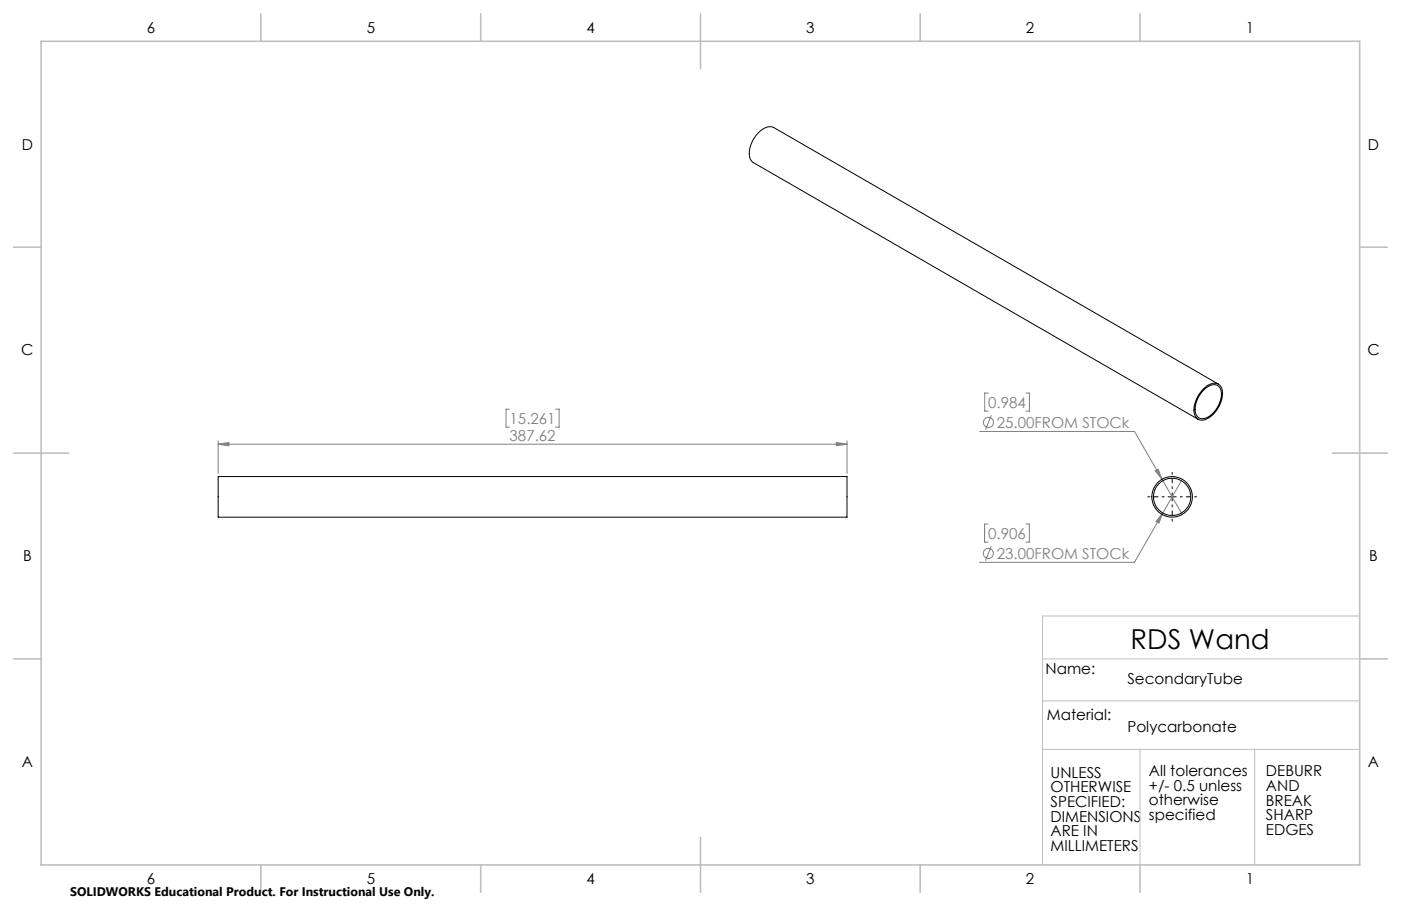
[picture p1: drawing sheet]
<svg xmlns="http://www.w3.org/2000/svg" width="432mm" height="279mm" viewBox="0 0 432 279" stroke-linecap="round" stroke-linejoin="round" font-family="sans-serif">
<g fill="none" stroke="#808080" stroke-width=".31">
<path d="M67.2 137l3.4-.5v1zM67.2 136v10M67.2 137h193.9M157 126.2h-1v5.5h1M171.2 126.2h1.1v5.5h-1.1M257.7 136.5l3.4 .5-3.4 .5zM261.1 136v10M301.9 133.1h47.8l14.7 25.5M304.6 121.2h-1.1v5.6h1.1M305.5 128.1l-1.8 4.4M316.2 121.2h1.1v5.6h-1.1M356.1 145.2l.8-.5 1.2 3.1z"/>
<path d="M358.4 158.2l-1.2 3.1-.9-.5zM364.1 148.2l-14.5 25.2h-47.7M304.6 161.6h-1.1v5.6h1.1M305.5 168.5l-1.8 4.4M316.2 161.6h1.1v5.6h-1.1"/>
<circle cx="304.7" cy="130.3" r="1.55"/>
<circle cx="304.6" cy="170.7" r="1.55"/>
</g>
<path d="M358.8 153.2h-5M361.3 150.7v-5M361.3 155.7v5M363.8 153.2h5" fill="none" stroke="#000" stroke-width=".31" stroke-dasharray="15.2 1.3 1.3 1.3" stroke-dashoffset="14.6"/>
<path d="M360 153.2h2.5M361.3 152v2.5" fill="none" stroke="#000" stroke-width=".31"/>
<path d="M419.1 190h-97.8v76.7M321.3 203.2h97.8M321.3 216.1h97.8M321.3 231.1h97.8M351.4 231.1v35.6M386.7 231.1v35.6" fill="none" stroke="#c0c0c0" stroke-width=".31"/>
<g fill="none" stroke="#c0c0c0" stroke-width=".5">
<path d="M12.7 12.7h406.4v254h-406.4zM80.4 4.2v8.5M148.2 4.2v8.5M215.9 4.2v17M283.6 4.2v8.5M351.4 4.2v8.5M4.2 76.2h8.5M419.1 76.2h8.5M4.2 139.7h17M410.6 139.7h17M4.2 203.2h8.5M419.1 203.2h8.5"/>
<path d="M215.9 258.2v17M80.4 266.7v8.5M148.2 266.7v8.5M283.6 266.7v8.5M351.4 266.7v8.5"/>
</g>
<g fill="#808080">
<path d="M257.7 136.5l3.4 .5-3.4 .5zM67.2 137l3.4-.5v1z"/>
<path d="M356.1 145.2l2 2.6-1.2-3.1zM358.4 158.2l-2.1 2.6 .9 .5z"/>
</g>
<g fill="none" stroke="#000" stroke-width=".31">
<path d="M371.3 119.6a3.3 3.3 0 0 1 4.9-.4 7.5 7.5 0 0 1-1.8 8 4.9 4.9 0 0 1-4.8 2.2 3.7 3.7 0 0 1-1.4-4.6l1.4-3.2zM375.5 118.5l-137-79.2a3.8 3.8 0 0 0-4.3 1.2 9.2 9.2 0 0 0-3.1 8.2l.6 1 .5 .5 137.1 79.1M371 120.3a3.5 3.5 0 0 1 4.5-1.2 5.6 5.6 0 0 1-.4 6.7 5.7 5.7 0 0 1-5.2 3.2 3.3 3.3 0 0 1-1.4-4.3l1-2.4zM67.2 147h193.9v12.5h-193.9z"/>
<circle cx="361.3" cy="153.2" r="6.3"/>
<circle cx="361.3" cy="153.2" r="5.7"/>
</g>
<text font-size="8.5" x="348.5" y="200.2">RDS Wand</text>
<g font-size="4.7">
<text x="45.3" y="10.1">6</text>
<text x="113" y="10.1">5</text>
<text x="180.7" y="10.1">4</text>
<text x="248.5" y="10.1">3</text>
<text x="316.2" y="10.1">2</text>
<text x="383.9" y="10.1">1</text>
<text x="6.7" y="46.1">D</text>
<text x="421.6" y="46.1">D</text>
<text x="6.6" y="109.6">C</text>
<text x="421.5" y="109.6">C</text>
<text x="7.1" y="173.1">B</text>
<text x="422" y="173.1">B</text>
<text x="322.2" y="207.7">Name:</text>
<text x="347.5" y="211.1">SecondaryTube</text>
<text x="322.7" y="221.9">Material:</text>
<text x="347.5" y="225.9">Polycarbonate</text>
<text x="6.7" y="236.6">A</text>
<text x="323.8" y="239.8">UNLESS</text>
<text x="354.1" y="239.3">All tolerances</text>
<text x="390.2" y="239.4">DEBURR</text>
<text x="421.6" y="236.6">A</text>
<text x="323.8" y="244.3">OTHERWISE</text>
<text x="354.1" y="243.9">+/- 0.5 unless</text>
<text x="390.2" y="243.9">AND</text>
<text x="323.8" y="248.8">SPECIFIED:</text>
<text x="354.1" y="248.4">otherwise</text>
<text x="390.2" y="248.4">BREAK</text>
<text x="323.8" y="253.4">DIMENSIONS</text>
<text x="323.8" y="257.9">ARE IN</text>
<text x="354.1" y="252.9">specified</text>
<text x="390.2" y="252.9">SHARP</text>
<text x="390.2" y="257.5">EDGES</text>
<text x="323.8" y="262.4">MILLIMETERS</text>
<text x="45.3" y="272.6">6</text>
<text x="113" y="272.6">5</text>
<text x="180.7" y="272.6">4</text>
<text x="248.5" y="272.6">3</text>
<text x="316.2" y="272.6">2</text>
<text x="383.9" y="272.6">1</text>
</g>
<g font-size="4.7" fill="#808080">
<text x="304.6" y="125.8">0.984</text>
<text x="157" y="130.7">15.261</text>
<text x="157" y="135.9">387.62</text>
<text x="307.2" y="132">25.00FROM STOCk</text>
<text x="304.6" y="166.1">0.906</text>
<text x="307.2" y="172.4">23.00FROM STOCk</text>
</g>
<text font-size="3.8" x="21.6" y="276.3">SOLIDWORKS Educational Product. For Instructional Use Only.</text>
</svg>
